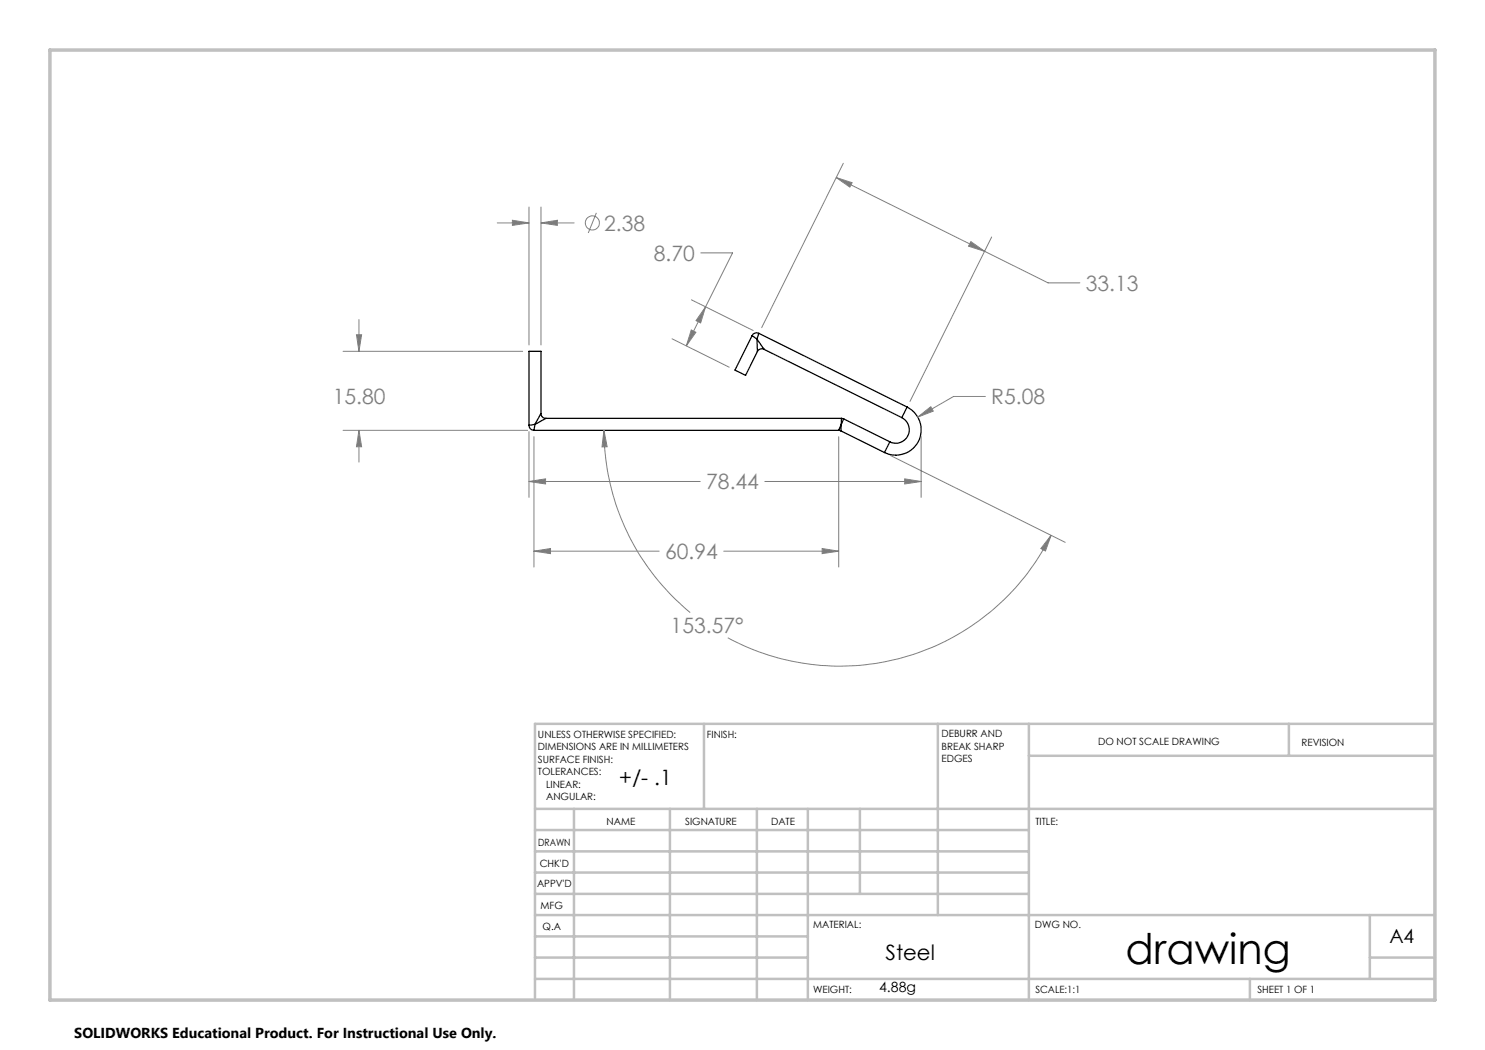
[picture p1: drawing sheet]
<svg xmlns="http://www.w3.org/2000/svg" width="297mm" height="210mm" viewBox="0 0 297 210" stroke-linecap="round" stroke-linejoin="round" font-family="sans-serif">
<g fill="none" stroke="#000" stroke-width=".25">
<path d="M150.4 67.1l-3.4 6.9 2.1 1.1 2.4-4.8M150.4 67.1l1 .7M151.4 67.8l1.4 2.1 27.6 13.6M151.4 67.8l.1 2.5M151.8 66.7a1.02 1.02 0 0 0-1.4 .4M151.8 66.7l-.4 1.1M151.8 66.7l29.6 14.7M152.8 69.8a1.05 1.05 0 0 0-1.3 .5M105.8 85a.97 .97 0 0 0 1 1.1M106.8 86.1h60.9M107 84.9l-1.2 .1M107 84.9l-.2 1.2"/>
<path d="M108.2 82.7a.96 .96 0 0 0 1 1M108.2 82.7v-12.4h-2.4v14.7M108.2 82.7l-1.2 2.2M109.2 83.7l-2.2 1.2M109.2 83.7h59.1M167.7 86.1l.5 .1M168.2 86.2l8.7 4.3M168.2 84.9v1.3M168.2 84.9l-.5 1.2M168.3 83.7l.4 .1M168.3 83.7l-.1 1.2M168.7 83.8l-.5 1.1"/>
<path d="M168.7 83.8l9.3 4.6M178 88.4l-1.1 2.1M180.4 83.5a2.7 2.7 0 0 1 1.2 3.6 2.7 2.7 0 0 1-3.6 1.3M181.4 81.4a5.1 5.1 0 0 1 2.3 6.8 5.1 5.1 0 0 1-6.8 2.3M181.4 81.4l-1 2.1"/>
</g>
<g fill="none" stroke="#808080" stroke-width=".2">
<path d="M167.3 35.5l3.1 1-.4 .9zM167.3 35.5l29.6 14.8M168.7 32.7l-16.4 32.8M99.4 44.6h6.4M102.5 44.1l3.3 .5-3.3 .5zM105.8 41.4v27.6M108.2 44.6l3.3-.5v1zM108.2 41.4v27.6M108.2 44.6h6.6M119.3 42.6l-1.6 4M138.3 60l12.3 6.1M140.2 50.6h6.3l-5.4 10.8"/>
<path d="M194.2 48.3l2.7 2-3.2-1.1zM196.9 50.3l12.7 6.3h6.4M198.3 47.4l-16.3 32.9M68.6 70.3h35.9M71.3 66.9h1l-.5 3.4zM71.8 63.9v6.4M134.4 67.8l11.4 5.6M138.3 66l.9 .5-1.9 2.7zM141.1 61.4l-1 3.2-.9-.5zM141.1 61.4l-3.8 7.8M197.1 79.3h-6.4l-7.1 4.1M68.6 86.1h36.9"/>
<path d="M71.8 86.1l.5 3.3h-1zM71.8 86.1v6.3M105.8 96.3l3.3-.5v1zM105.8 86.3v13.2M105.8 96.3h34.3M106.8 87.3v26.1M120.8 86.1l.6 3.3h-1zM120.8 86.1a47.4 47.4 0 0 0 17.2 36.4M153 96.3h31.2M167.7 87.3v26.1M178 91.1l35 17.4M180.9 95.8l3.3 .5-3.3 .5z"/>
<path d="M183.6 83.4l2.6-2.1 .5 .9zM184.2 87.2v12.3M106.8 110.2l3.3-.5v1zM106.8 110.2h25M144.7 110.2h23M164.4 109.7l3.3 .5-3.3 .5zM210.2 107.1l-1.1 3.1-.9-.5zM210.2 107.1a47.2 47.2 0 0 1-64.6 20.5"/>
<circle cx="118.5" cy="44.6" r="1.4"/>
</g>
<g fill="none" stroke="#c0c0c0" stroke-width=".5">
<path d="M140.8 144.8v17M187.6 144.8v38.2M205.8 144.8v55.2M205.8 151.2h81.2M257.8 144.8v6.4M287 144.8h-180v55.2M107 161.8h180M107 178.8h98.8M107 174.5h98.8M107 170.3h98.8M107 166h98.8M114.8 161.8v38.2"/>
<path d="M134 161.8v38.2M151.4 161.8v38.2M161.6 161.8v38.2M172 161.8v17M107 195.8h180M107 191.5h54.6M107 187.3h54.6M107 183h180M250 195.8v4.2M274 191.5h13M274 183v12.8"/>
</g>
<path d="M10 10h277v190h-277z" fill="none" stroke="#c0c0c0" stroke-width=".7"/>
<path d="M102.5 44.1l3.3 .5-3.3 .5zM108.2 44.6l3.3-.5v1zM105.8 96.3l3.3-.5v1zM180.9 95.8l3.3 .5-3.3 .5zM71.3 66.9h1l-.5 3.4zM71.8 86.1l.5 3.3h-1zM138.3 66l.9 .5-1.9 2.7zM141.1 61.4l-1 3.2-.9-.5zM106.8 110.2l3.3-.5v1zM164.4 109.7l3.3 .5-3.3 .5zM194.2 48.3l2.7 2-3.2-1.1zM167.3 35.5l3.1 1-.4 .9zM183.6 83.4l3.1-1.2-.5-.9zM120.8 86.1l.6 3.3h-1zM210.2 107.1l-1.1 3.1-.9-.5z" fill="#808080"/>
<text font-size="8.5" x="225.1" y="192.7">drawing</text>
<g font-size="4.2" fill="#808080">
<text x="120.8" y="46.1">2.38</text>
<text x="130.8" y="52.1">8.70</text>
<text x="217.2" y="58.1">33.13</text>
<text x="66.5" y="80.9">15.80</text>
<text x="198.2" y="80.9">R5.08</text>
<text x="141.2" y="97.9">78.44</text>
<text x="133" y="111.8">60.94</text>
<text x="134.1" y="126.6">153.57°</text>
</g>
<g font-size="4.2">
<text x="123.8" y="157.1">+/- .1</text>
<text x="177.1" y="192">Steel</text>
</g>
<text font-size="3.9" x="277.9" y="188.5">A4</text>
<text font-size="2.9" x="14.9" y="207.6">SOLIDWORKS Educational Product. For Instructional Use Only.</text>
<text font-size="2.8" x="175.8" y="198.4">4.88g</text>
<g font-size="2">
<text x="107.6" y="147.6">UNLESS OTHERWISE SPECIFIED:</text>
<text x="141.4" y="147.6">FINISH:</text>
<text x="188.3" y="147.5">DEBURR AND</text>
<text x="188.3" y="150">BREAK SHARP</text>
<text x="219.6" y="149">DO NOT SCALE DRAWING</text>
<text x="260.3" y="149.2">REVISION</text>
<text x="107.6" y="150.1">DIMENSIONS ARE IN MILLIMETERS</text>
<text x="107.6" y="152.6">SURFACE FINISH:</text>
<text x="107.6" y="155.1">TOLERANCES:</text>
<text x="188.3" y="152.5">EDGES</text>
<text x="109.2" y="157.6">LINEAR:</text>
<text x="109.2" y="160.1">ANGULAR:</text>
<text x="121.3" y="165">NAME</text>
<text x="137" y="164.9">SIGNATURE</text>
<text x="154.2" y="164.9">DATE</text>
<text x="207.1" y="164.9">TITLE:</text>
<text x="107.6" y="169.1">DRAWN</text>
<text x="107.9" y="173.3">CHK'D</text>
<text x="107.4" y="177.4">APPV'D</text>
<text x="108.1" y="181.8">MFG</text>
<text x="108.5" y="186">Q.A</text>
<text x="162.6" y="185.5">MATERIAL:</text>
<text x="207" y="185.5">DWG NO.</text>
<text x="162.6" y="198.5">WEIGHT:</text>
<text x="207.1" y="198.6">SCALE:1:1</text>
<text x="251.5" y="198.6">SHEET 1 OF 1</text>
</g>
</svg>
